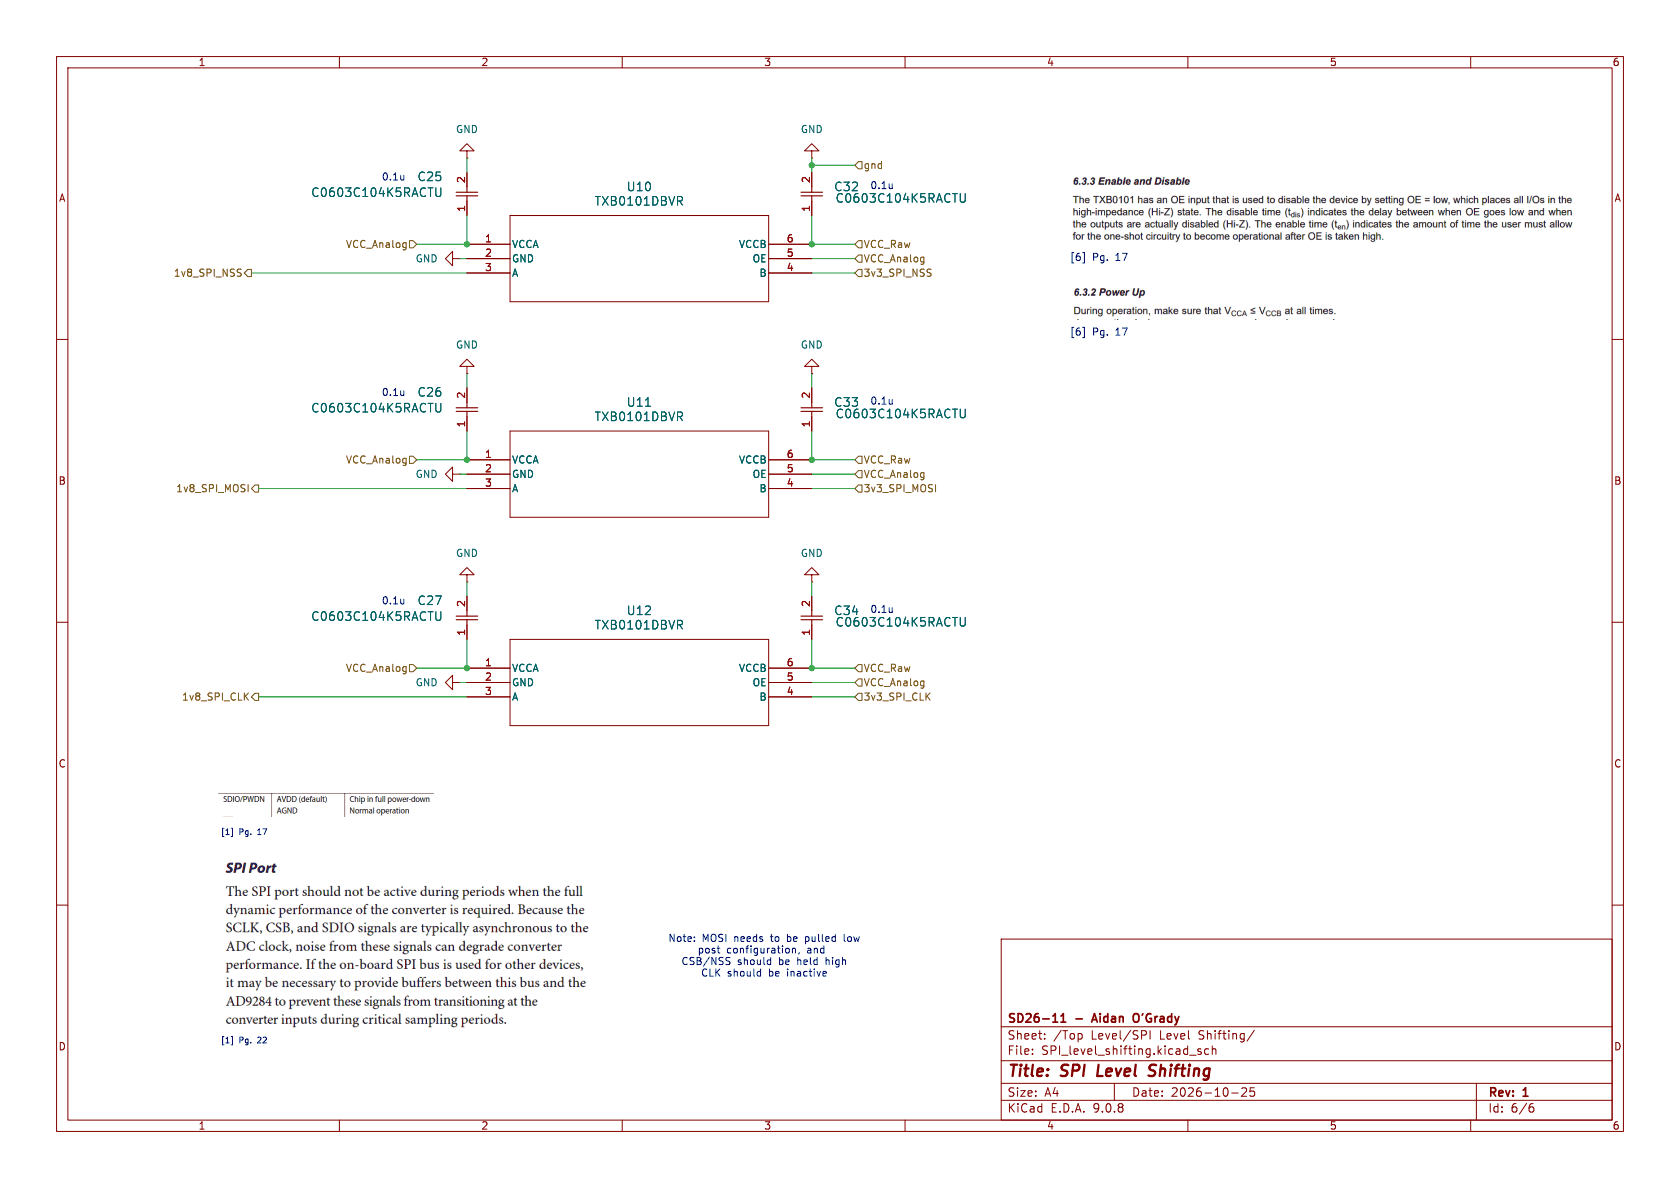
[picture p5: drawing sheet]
(kicad_sch
 (version 20250114)
 (generator "eeschema")
 (generator_version "9.0")
 (paper "A4")
 (title_block
  (title "SPI Level Shifting")
  (date "2026-10-25")
  (rev "1")
  (company "SD26-11 - Aidan O'Grady"))
 (lib_symbols
  (symbol "C0603C104K5RACTU:C0603C104K5RACTU"
   (pin_names
    (offset 0.254)) (exclude_from_sim no) (in_bom yes) (on_board yes)
   (property "Reference" "C" (at 3.81 3.81 0) (effects (font (size 1.524 1.524))))
   (property "Value" "C0603C104K5RACTU" (at 3.81 -3.81 0) (effects (font (size 1.524 1.524))))
   (property "Footprint" "part_library:C0603C104K5RACTU" (at 0 0 0) (effects (font (size 1.27 1.27)
    (italic yes)) (hide yes)))
   (property "Datasheet" "https://content.kemet.com/datasheets/KEM_C1002_X7R_SMD.pdf" (at 0 0 0) (effects (font (size 1.27 1.27)
    (italic yes)) (hide yes)))
   (property "Description" "" (at 0 0 0) (effects (font (size 1.27 1.27)) (hide yes)))
   (symbol "C0603C104K5RACTU_1_1"
    (polyline (pts (xy 2.54 0) (xy 3.4798 0)) (stroke (width 0.2032) (type default)) (fill (type none)))
    (polyline (pts (xy 3.4798 -1.905) (xy 3.4798 1.905)) (stroke (width 0.2032) (type default)) (fill (type none)))
    (polyline (pts (xy 4.1148 0) (xy 5.08 0)) (stroke (width 0.2032) (type default)) (fill (type none)))
    (polyline (pts (xy 4.1148 -1.905) (xy 4.1148 1.905)) (stroke (width 0.2032) (type default)) (fill (type none)))
    (pin unspecified line (at 0 0 0) (length 2.54) (name "" (effects (font (size 1.27 1.27)))) (number "1" (effects (font (size 1.27 1.27)))))
    (pin unspecified line (at 7.62 0 180) (length 2.54) (name "" (effects (font (size 1.27 1.27)))) (number "2" (effects (font (size 1.27 1.27))))))
   (symbol "C0603C104K5RACTU_1_2"
    (polyline (pts (xy -1.905 -3.4798) (xy 1.905 -3.4798)) (stroke (width 0.2032) (type default)) (fill (type none)))
    (polyline (pts (xy -1.905 -4.1148) (xy 1.905 -4.1148)) (stroke (width 0.2032) (type default)) (fill (type none)))
    (polyline (pts (xy 0 -2.54) (xy 0 -3.4798)) (stroke (width 0.2032) (type default)) (fill (type none)))
    (polyline (pts (xy 0 -4.1148) (xy 0 -5.08)) (stroke (width 0.2032) (type default)) (fill (type none)))
    (pin unspecified line (at 0 0 270) (length 2.54) (name "" (effects (font (size 1.27 1.27)))) (number "1" (effects (font (size 1.27 1.27)))))
    (pin unspecified line (at 0 -7.62 90) (length 2.54) (name "" (effects (font (size 1.27 1.27)))) (number "2" (effects (font (size 1.27 1.27))))))
   (embedded_fonts no))
  (symbol "TXB0101DBVR:TXB0101DBVR"
   (pin_names
    (offset 0.254)) (exclude_from_sim no) (in_bom yes) (on_board yes)
   (property "Reference" "U" (at 30.48 10.16 0) (effects (font (size 1.524 1.524))))
   (property "Value" "TXB0101DBVR" (at 30.48 7.62 0) (effects (font (size 1.524 1.524))))
   (property "Footprint" "part_library:TXB0101DBVR" (at 0 0 0) (effects (font (size 1.27 1.27)
    (italic yes)) (hide yes)))
   (property "Datasheet" "https://www.ti.com/lit/gpn/txb0101" (at 0 0 0) (effects (font (size 1.27 1.27)
    (italic yes)) (hide yes)))
   (property "Description" "" (at 0 0 0) (effects (font (size 1.27 1.27)) (hide yes)))
   (symbol "TXB0101DBVR_0_1"
    (polyline (pts (xy 7.62 5.08) (xy 7.62 -10.16)) (stroke (width 0.127) (type default)) (fill (type none)))
    (polyline (pts (xy 7.62 -10.16) (xy 53.34 -10.16)) (stroke (width 0.127) (type default)) (fill (type none)))
    (polyline (pts (xy 53.34 5.08) (xy 7.62 5.08)) (stroke (width 0.127) (type default)) (fill (type none)))
    (polyline (pts (xy 53.34 -10.16) (xy 53.34 5.08)) (stroke (width 0.127) (type default)) (fill (type none)))
    (pin power_in line (at 0 0 0) (length 7.62) (name "VCCA" (effects (font (size 1.27 1.27)))) (number "1" (effects (font (size 1.27 1.27)))))
    (pin power_in line (at 0 -2.54 0) (length 7.62) (name "GND" (effects (font (size 1.27 1.27)))) (number "2" (effects (font (size 1.27 1.27)))))
    (pin bidirectional line (at 0 -5.08 0) (length 7.62) (name "A" (effects (font (size 1.27 1.27)))) (number "3" (effects (font (size 1.27 1.27)))))
    (pin power_in line (at 60.96 0 180) (length 7.62) (name "VCCB" (effects (font (size 1.27 1.27)))) (number "6" (effects (font (size 1.27 1.27)))))
    (pin output line (at 60.96 -2.54 180) (length 7.62) (name "OE" (effects (font (size 1.27 1.27)))) (number "5" (effects (font (size 1.27 1.27)))))
    (pin bidirectional line (at 60.96 -5.08 180) (length 7.62) (name "B" (effects (font (size 1.27 1.27)))) (number "4" (effects (font (size 1.27 1.27))))))
   (embedded_fonts no))
  (symbol "power:GND"
   (power)
   (pin_numbers (hide yes))
   (pin_names
    (offset 0) (hide yes)) (exclude_from_sim no) (in_bom yes) (on_board yes)
   (property "Reference" "#PWR" (at 0 -6.35 0) (effects (font (size 1.27 1.27)) (hide yes)))
   (property "Value" "GND" (at 0 -3.81 0) (effects (font (size 1.27 1.27))))
   (property "Footprint" "" (at 0 0 0) (effects (font (size 1.27 1.27)) (hide yes)))
   (property "Datasheet" "" (at 0 0 0) (effects (font (size 1.27 1.27)) (hide yes)))
   (property "Description" "Power symbol creates a global label with name \"GND\" , ground" (at 0 0 0) (effects (font (size 1.27 1.27)) (hide yes)))
   (symbol "GND_0_1"
    (polyline (pts (xy 0 0) (xy 0 -1.27) (xy 1.27 -1.27) (xy 0 -2.54) (xy -1.27 -1.27) (xy 0 -1.27)) (stroke (width 0) (type default)) (fill (type none))))
   (symbol "GND_1_1"
    (pin power_in line (at 0 0 270) (length 0) (name "~" (effects (font (size 1.27 1.27)))) (number "1" (effects (font (size 1.27 1.27))))))
   (embedded_fonts no)))
 (text "0.1u"
  (exclude_from_sim no)
  (at 155.956 33.02 0)
  (effects (font (size 1.27 1.27))))
 (text "Note: MOSI needs to be pulled low\npost configuration, and \nCSB/NSS should be held high\nCLK should be inactive"
  (exclude_from_sim no)
  (at 135.128 169.164 0)
  (effects (font (size 1.27 1.27))))
 (text "0.1u"
  (exclude_from_sim no)
  (at 69.596 69.596 0)
  (effects (font (size 1.27 1.27))))
 (text "0.1u"
  (exclude_from_sim no)
  (at 155.956 107.95 0)
  (effects (font (size 1.27 1.27))))
 (text "0.1u"
  (exclude_from_sim no)
  (at 155.956 71.12 0)
  (effects (font (size 1.27 1.27))))
 (text "[6] Pg. 17"
  (exclude_from_sim no)
  (at 194.31 45.72 0)
  (effects (font (size 1.27 1.27))
   (href "https://www.ti.com/lit/ds/symlink/tlv700.pdf?ts=1792804791454")))
 (text "[6] Pg. 17"
  (exclude_from_sim no)
  (at 194.31 58.928 0)
  (effects (font (size 1.27 1.27))
   (href "https://www.ti.com/lit/ds/symlink/tlv700.pdf?ts=1792804791454")))
 (text "0.1u"
  (exclude_from_sim no)
  (at 69.596 31.496 0)
  (effects (font (size 1.27 1.27))))
 (text "[1] Pg. 17"
  (exclude_from_sim no)
  (at 43.18 147.32 0)
  (effects (font (size 1.016 1.016))
   (href "https://www.analog.com/media/en/technical-documentation/data-sheets/ad9284.pdf")))
 (text "[1] Pg. 22"
  (exclude_from_sim no)
  (at 43.18 184.15 0)
  (effects (font (size 1.016 1.016))
   (href "https://www.analog.com/media/en/technical-documentation/data-sheets/ad9284.pdf")))
 (text "0.1u"
  (exclude_from_sim no)
  (at 69.596 106.426 0)
  (effects (font (size 1.27 1.27))))
 (junction
  (at 143.51 118.11)
  (diameter 0)
  (color 0 0 0 0))
 (junction
  (at 82.55 81.28)
  (diameter 0)
  (color 0 0 0 0))
 (junction
  (at 143.51 43.18)
  (diameter 0)
  (color 0 0 0 0))
 (junction
  (at 143.51 29.21)
  (diameter 0)
  (color 0 0 0 0))
 (junction
  (at 82.55 118.11)
  (diameter 0)
  (color 0 0 0 0))
 (junction
  (at 143.51 81.28)
  (diameter 0)
  (color 0 0 0 0))
 (junction
  (at 82.55 43.18)
  (diameter 0)
  (color 0 0 0 0))
 (wire
  (pts (xy 143.51 83.82) (xy 151.13 83.82))
  (stroke (width 0) (type default)))
 (wire
  (pts (xy 151.13 29.21) (xy 143.51 29.21))
  (stroke (width 0) (type default)))
 (wire
  (pts (xy 143.51 43.18) (xy 151.13 43.18))
  (stroke (width 0) (type default)))
 (wire
  (pts (xy 143.51 76.2) (xy 143.51 81.28))
  (stroke (width 0) (type default)))
 (wire
  (pts (xy 45.72 86.36) (xy 82.55 86.36))
  (stroke (width 0) (type default)))
 (wire
  (pts (xy 81.28 83.82) (xy 82.55 83.82))
  (stroke (width 0) (type default)))
 (wire
  (pts (xy 82.55 76.2) (xy 82.55 81.28))
  (stroke (width 0) (type default)))
 (wire
  (pts (xy 82.55 38.1) (xy 82.55 43.18))
  (stroke (width 0) (type default)))
 (wire
  (pts (xy 73.66 81.28) (xy 82.55 81.28))
  (stroke (width 0) (type default)))
 (wire
  (pts (xy 151.13 86.36) (xy 143.51 86.36))
  (stroke (width 0) (type default)))
 (wire
  (pts (xy 82.55 102.87) (xy 82.55 105.41))
  (stroke (width 0) (type default)))
 (wire
  (pts (xy 82.55 48.26) (xy 44.45 48.26))
  (stroke (width 0) (type default)))
 (wire
  (pts (xy 73.66 118.11) (xy 82.55 118.11))
  (stroke (width 0) (type default)))
 (wire
  (pts (xy 81.28 45.72) (xy 82.55 45.72))
  (stroke (width 0) (type default)))
 (wire
  (pts (xy 82.55 27.94) (xy 82.55 30.48))
  (stroke (width 0) (type default)))
 (wire
  (pts (xy 82.55 123.19) (xy 45.72 123.19))
  (stroke (width 0) (type default)))
 (wire
  (pts (xy 143.51 81.28) (xy 151.13 81.28))
  (stroke (width 0) (type default)))
 (wire
  (pts (xy 143.51 123.19) (xy 151.13 123.19))
  (stroke (width 0) (type default)))
 (wire
  (pts (xy 73.66 43.18) (xy 82.55 43.18))
  (stroke (width 0) (type default)))
 (wire
  (pts (xy 143.51 120.65) (xy 151.13 120.65))
  (stroke (width 0) (type default)))
 (wire
  (pts (xy 82.55 113.03) (xy 82.55 118.11))
  (stroke (width 0) (type default)))
 (wire
  (pts (xy 143.51 45.72) (xy 151.13 45.72))
  (stroke (width 0) (type default)))
 (wire
  (pts (xy 143.51 29.21) (xy 143.51 27.94))
  (stroke (width 0) (type default)))
 (wire
  (pts (xy 143.51 102.87) (xy 143.51 105.41))
  (stroke (width 0) (type default)))
 (wire
  (pts (xy 143.51 48.26) (xy 151.13 48.26))
  (stroke (width 0) (type default)))
 (wire
  (pts (xy 82.55 66.04) (xy 82.55 68.58))
  (stroke (width 0) (type default)))
 (wire
  (pts (xy 143.51 38.1) (xy 143.51 43.18))
  (stroke (width 0) (type default)))
 (wire
  (pts (xy 143.51 113.03) (xy 143.51 118.11))
  (stroke (width 0) (type default)))
 (wire
  (pts (xy 143.51 66.04) (xy 143.51 68.58))
  (stroke (width 0) (type default)))
 (wire
  (pts (xy 143.51 118.11) (xy 151.13 118.11))
  (stroke (width 0) (type default)))
 (wire
  (pts (xy 143.51 29.21) (xy 143.51 30.48))
  (stroke (width 0) (type default)))
 (wire
  (pts (xy 81.28 120.65) (xy 82.55 120.65))
  (stroke (width 0) (type default)))
 (image
  (at 73.152 167.132)
  (scale 1.17554)
  (data))
 (image
  (at 212.09 53.34)
  (data))
 (image
  (at 57.658 142.24)
  (data))
 (image
  (at 234.442 37.084)
  (data))
 (hierarchical_label "VCC_Analog"
  (shape input)
  (at 73.66 81.28 180)
  (effects (font (size 1.27 1.27)) (justify right)))
 (hierarchical_label "3v3_SPI_NSS"
  (shape input)
  (at 151.13 48.26 0)
  (effects (font (size 1.27 1.27)) (justify left)))
 (hierarchical_label "VCC_Raw"
  (shape input)
  (at 151.13 43.18 0)
  (effects (font (size 1.27 1.27)) (justify left)))
 (hierarchical_label "3v3_SPI_CLK"
  (shape input)
  (at 151.13 123.19 0)
  (effects (font (size 1.27 1.27)) (justify left)))
 (hierarchical_label "VCC_Raw"
  (shape input)
  (at 151.13 118.11 0)
  (effects (font (size 1.27 1.27)) (justify left)))
 (hierarchical_label "1v8_SPI_NSS"
  (shape output)
  (at 44.45 48.26 180)
  (effects (font (size 1.27 1.27)) (justify right)))
 (hierarchical_label "gnd"
  (shape input)
  (at 151.13 29.21 0)
  (effects (font (size 1.27 1.27)) (justify left)))
 (hierarchical_label "VCC_Analog"
  (shape input)
  (at 151.13 45.72 0)
  (effects (font (size 1.27 1.27)) (justify left)))
 (hierarchical_label "1v8_SPI_CLK"
  (shape output)
  (at 45.72 123.19 180)
  (effects (font (size 1.27 1.27)) (justify right)))
 (hierarchical_label "VCC_Analog"
  (shape input)
  (at 73.66 43.18 180)
  (effects (font (size 1.27 1.27)) (justify right)))
 (hierarchical_label "VCC_Analog"
  (shape input)
  (at 151.13 120.65 0)
  (effects (font (size 1.27 1.27)) (justify left)))
 (hierarchical_label "1v8_SPI_MOSI"
  (shape output)
  (at 45.72 86.36 180)
  (effects (font (size 1.27 1.27)) (justify right)))
 (hierarchical_label "VCC_Raw"
  (shape input)
  (at 151.13 81.28 0)
  (effects (font (size 1.27 1.27)) (justify left)))
 (hierarchical_label "VCC_Analog"
  (shape input)
  (at 151.13 83.82 0)
  (effects (font (size 1.27 1.27)) (justify left)))
 (hierarchical_label "VCC_Analog"
  (shape input)
  (at 73.66 118.11 180)
  (effects (font (size 1.27 1.27)) (justify right)))
 (hierarchical_label "3v3_SPI_MOSI"
  (shape input)
  (at 151.13 86.36 0)
  (effects (font (size 1.27 1.27)) (justify left)))
 (symbol
  (lib_id "power:GND")
  (at 143.51 102.87 180)
  (unit 1)
  (exclude_from_sim no)
  (in_bom yes)
  (on_board yes)
  (dnp no)
  (fields_autoplaced yes)
  (property "Reference" "#PWR034" (at 143.51 96.52 0) (effects (font (size 1.27 1.27)) (hide yes)))
  (property "Value" "GND" (at 143.51 97.79 0) (effects (font (size 1.27 1.27))))
  (property "Footprint" "" (at 143.51 102.87 0) (effects (font (size 1.27 1.27)) (hide yes)))
  (property "Datasheet" "" (at 143.51 102.87 0) (effects (font (size 1.27 1.27)) (hide yes)))
  (property "Description" "Power symbol creates a global label with name \"GND\" , ground" (at 143.51 102.87 0) (effects (font (size 1.27 1.27)) (hide yes)))
  (pin "1"))
 (symbol
  (lib_id "C0603C104K5RACTU:C0603C104K5RACTU")
  (at 143.51 76.2 90)
  (unit 1)
  (exclude_from_sim no)
  (in_bom yes)
  (on_board yes)
  (dnp no)
  (property "Reference" "C33" (at 147.32 71.1199 90) (effects (font (size 1.524 1.524)) (justify right)))
  (property "Value" "C0603C104K5RACTU" (at 147.574 73.152 90) (effects (font (size 1.524 1.524)) (justify right)))
  (property "Footprint" "part_library:C0603C104K5RACTU" (at 143.51 76.2 0) (effects (font (size 1.27 1.27)
    (italic yes)) (hide yes)))
  (property "Datasheet" "https://content.kemet.com/datasheets/KEM_C1002_X7R_SMD.pdf" (at 143.51 76.2 0) (effects (font (size 1.27 1.27)
    (italic yes)) (hide yes)))
  (property "Description" "" (at 143.51 76.2 0) (effects (font (size 1.27 1.27)) (hide yes)))
  (pin "2")
  (pin "1"))
 (symbol
  (lib_id "power:GND")
  (at 81.28 83.82 270)
  (unit 1)
  (exclude_from_sim no)
  (in_bom yes)
  (on_board yes)
  (dnp no)
  (fields_autoplaced yes)
  (property "Reference" "#PWR027" (at 74.93 83.82 0) (effects (font (size 1.27 1.27)) (hide yes)))
  (property "Value" "GND" (at 77.47 83.8201 90) (effects (font (size 1.27 1.27)) (justify right)))
  (property "Footprint" "" (at 81.28 83.82 0) (effects (font (size 1.27 1.27)) (hide yes)))
  (property "Datasheet" "" (at 81.28 83.82 0) (effects (font (size 1.27 1.27)) (hide yes)))
  (property "Description" "Power symbol creates a global label with name \"GND\" , ground" (at 81.28 83.82 0) (effects (font (size 1.27 1.27)) (hide yes)))
  (pin "1"))
 (symbol
  (lib_id "C0603C104K5RACTU:C0603C104K5RACTU")
  (at 143.51 113.03 90)
  (unit 1)
  (exclude_from_sim no)
  (in_bom yes)
  (on_board yes)
  (dnp no)
  (property "Reference" "C34" (at 147.32 107.9499 90) (effects (font (size 1.524 1.524)) (justify right)))
  (property "Value" "C0603C104K5RACTU" (at 147.574 109.982 90) (effects (font (size 1.524 1.524)) (justify right)))
  (property "Footprint" "part_library:C0603C104K5RACTU" (at 143.51 113.03 0) (effects (font (size 1.27 1.27)
    (italic yes)) (hide yes)))
  (property "Datasheet" "https://content.kemet.com/datasheets/KEM_C1002_X7R_SMD.pdf" (at 143.51 113.03 0) (effects (font (size 1.27 1.27)
    (italic yes)) (hide yes)))
  (property "Description" "" (at 143.51 113.03 0) (effects (font (size 1.27 1.27)) (hide yes)))
  (pin "2")
  (pin "1"))
 (symbol
  (lib_id "TXB0101DBVR:TXB0101DBVR")
  (at 82.55 43.18 0)
  (unit 1)
  (exclude_from_sim no)
  (in_bom yes)
  (on_board yes)
  (dnp no)
  (fields_autoplaced yes)
  (property "Reference" "U10" (at 113.03 33.02 0) (effects (font (size 1.524 1.524))))
  (property "Value" "TXB0101DBVR" (at 113.03 35.56 0) (effects (font (size 1.524 1.524))))
  (property "Footprint" "part_library:TXB0101DBVR" (at 82.55 43.18 0) (effects (font (size 1.27 1.27)
    (italic yes)) (hide yes)))
  (property "Datasheet" "https://www.ti.com/lit/gpn/txb0101" (at 82.55 43.18 0) (effects (font (size 1.27 1.27)
    (italic yes)) (hide yes)))
  (property "Description" "" (at 82.55 43.18 0) (effects (font (size 1.27 1.27)) (hide yes)))
  (pin "1")
  (pin "6")
  (pin "5")
  (pin "4")
  (pin "2")
  (pin "3"))
 (symbol
  (lib_id "power:GND")
  (at 81.28 120.65 270)
  (unit 1)
  (exclude_from_sim no)
  (in_bom yes)
  (on_board yes)
  (dnp no)
  (fields_autoplaced yes)
  (property "Reference" "#PWR028" (at 74.93 120.65 0) (effects (font (size 1.27 1.27)) (hide yes)))
  (property "Value" "GND" (at 77.47 120.6501 90) (effects (font (size 1.27 1.27)) (justify right)))
  (property "Footprint" "" (at 81.28 120.65 0) (effects (font (size 1.27 1.27)) (hide yes)))
  (property "Datasheet" "" (at 81.28 120.65 0) (effects (font (size 1.27 1.27)) (hide yes)))
  (property "Description" "Power symbol creates a global label with name \"GND\" , ground" (at 81.28 120.65 0) (effects (font (size 1.27 1.27)) (hide yes)))
  (pin "1"))
 (symbol
  (lib_id "C0603C104K5RACTU:C0603C104K5RACTU")
  (at 82.55 38.1 90)
  (unit 1)
  (exclude_from_sim no)
  (in_bom yes)
  (on_board yes)
  (dnp no)
  (property "Reference" "C25" (at 73.66 31.242 90) (effects (font (size 1.524 1.524)) (justify right)))
  (property "Value" "C0603C104K5RACTU" (at 54.864 34.036 90) (effects (font (size 1.524 1.524)) (justify right)))
  (property "Footprint" "part_library:C0603C104K5RACTU" (at 82.55 38.1 0) (effects (font (size 1.27 1.27)
    (italic yes)) (hide yes)))
  (property "Datasheet" "https://content.kemet.com/datasheets/KEM_C1002_X7R_SMD.pdf" (at 82.55 38.1 0) (effects (font (size 1.27 1.27)
    (italic yes)) (hide yes)))
  (property "Description" "" (at 82.55 38.1 0) (effects (font (size 1.27 1.27)) (hide yes)))
  (pin "2")
  (pin "1"))
 (symbol
  (lib_id "power:GND")
  (at 82.55 102.87 180)
  (unit 1)
  (exclude_from_sim no)
  (in_bom yes)
  (on_board yes)
  (dnp no)
  (fields_autoplaced yes)
  (property "Reference" "#PWR031" (at 82.55 96.52 0) (effects (font (size 1.27 1.27)) (hide yes)))
  (property "Value" "GND" (at 82.55 97.79 0) (effects (font (size 1.27 1.27))))
  (property "Footprint" "" (at 82.55 102.87 0) (effects (font (size 1.27 1.27)) (hide yes)))
  (property "Datasheet" "" (at 82.55 102.87 0) (effects (font (size 1.27 1.27)) (hide yes)))
  (property "Description" "Power symbol creates a global label with name \"GND\" , ground" (at 82.55 102.87 0) (effects (font (size 1.27 1.27)) (hide yes)))
  (pin "1"))
 (symbol
  (lib_id "TXB0101DBVR:TXB0101DBVR")
  (at 82.55 118.11 0)
  (unit 1)
  (exclude_from_sim no)
  (in_bom yes)
  (on_board yes)
  (dnp no)
  (fields_autoplaced yes)
  (property "Reference" "U12" (at 113.03 107.95 0) (effects (font (size 1.524 1.524))))
  (property "Value" "TXB0101DBVR" (at 113.03 110.49 0) (effects (font (size 1.524 1.524))))
  (property "Footprint" "part_library:TXB0101DBVR" (at 82.55 118.11 0) (effects (font (size 1.27 1.27)
    (italic yes)) (hide yes)))
  (property "Datasheet" "https://www.ti.com/lit/gpn/txb0101" (at 82.55 118.11 0) (effects (font (size 1.27 1.27)
    (italic yes)) (hide yes)))
  (property "Description" "" (at 82.55 118.11 0) (effects (font (size 1.27 1.27)) (hide yes)))
  (pin "1")
  (pin "6")
  (pin "5")
  (pin "4")
  (pin "2")
  (pin "3"))
 (symbol
  (lib_id "TXB0101DBVR:TXB0101DBVR")
  (at 82.55 81.28 0)
  (unit 1)
  (exclude_from_sim no)
  (in_bom yes)
  (on_board yes)
  (dnp no)
  (fields_autoplaced yes)
  (property "Reference" "U11" (at 113.03 71.12 0) (effects (font (size 1.524 1.524))))
  (property "Value" "TXB0101DBVR" (at 113.03 73.66 0) (effects (font (size 1.524 1.524))))
  (property "Footprint" "part_library:TXB0101DBVR" (at 82.55 81.28 0) (effects (font (size 1.27 1.27)
    (italic yes)) (hide yes)))
  (property "Datasheet" "https://www.ti.com/lit/gpn/txb0101" (at 82.55 81.28 0) (effects (font (size 1.27 1.27)
    (italic yes)) (hide yes)))
  (property "Description" "" (at 82.55 81.28 0) (effects (font (size 1.27 1.27)) (hide yes)))
  (pin "1")
  (pin "6")
  (pin "5")
  (pin "4")
  (pin "2")
  (pin "3"))
 (symbol
  (lib_id "power:GND")
  (at 81.28 45.72 270)
  (unit 1)
  (exclude_from_sim no)
  (in_bom yes)
  (on_board yes)
  (dnp no)
  (fields_autoplaced yes)
  (property "Reference" "#PWR026" (at 74.93 45.72 0) (effects (font (size 1.27 1.27)) (hide yes)))
  (property "Value" "GND" (at 77.47 45.7201 90) (effects (font (size 1.27 1.27)) (justify right)))
  (property "Footprint" "" (at 81.28 45.72 0) (effects (font (size 1.27 1.27)) (hide yes)))
  (property "Datasheet" "" (at 81.28 45.72 0) (effects (font (size 1.27 1.27)) (hide yes)))
  (property "Description" "Power symbol creates a global label with name \"GND\" , ground" (at 81.28 45.72 0) (effects (font (size 1.27 1.27)) (hide yes)))
  (pin "1"))
 (symbol
  (lib_id "C0603C104K5RACTU:C0603C104K5RACTU")
  (at 82.55 76.2 90)
  (unit 1)
  (exclude_from_sim no)
  (in_bom yes)
  (on_board yes)
  (dnp no)
  (property "Reference" "C26" (at 73.66 69.342 90) (effects (font (size 1.524 1.524)) (justify right)))
  (property "Value" "C0603C104K5RACTU" (at 54.864 72.136 90) (effects (font (size 1.524 1.524)) (justify right)))
  (property "Footprint" "part_library:C0603C104K5RACTU" (at 82.55 76.2 0) (effects (font (size 1.27 1.27)
    (italic yes)) (hide yes)))
  (property "Datasheet" "https://content.kemet.com/datasheets/KEM_C1002_X7R_SMD.pdf" (at 82.55 76.2 0) (effects (font (size 1.27 1.27)
    (italic yes)) (hide yes)))
  (property "Description" "" (at 82.55 76.2 0) (effects (font (size 1.27 1.27)) (hide yes)))
  (pin "2")
  (pin "1"))
 (symbol
  (lib_id "power:GND")
  (at 143.51 27.94 180)
  (unit 1)
  (exclude_from_sim no)
  (in_bom yes)
  (on_board yes)
  (dnp no)
  (fields_autoplaced yes)
  (property "Reference" "#PWR032" (at 143.51 21.59 0) (effects (font (size 1.27 1.27)) (hide yes)))
  (property "Value" "GND" (at 143.51 22.86 0) (effects (font (size 1.27 1.27))))
  (property "Footprint" "" (at 143.51 27.94 0) (effects (font (size 1.27 1.27)) (hide yes)))
  (property "Datasheet" "" (at 143.51 27.94 0) (effects (font (size 1.27 1.27)) (hide yes)))
  (property "Description" "Power symbol creates a global label with name \"GND\" , ground" (at 143.51 27.94 0) (effects (font (size 1.27 1.27)) (hide yes)))
  (pin "1"))
 (symbol
  (lib_id "power:GND")
  (at 143.51 66.04 180)
  (unit 1)
  (exclude_from_sim no)
  (in_bom yes)
  (on_board yes)
  (dnp no)
  (fields_autoplaced yes)
  (property "Reference" "#PWR033" (at 143.51 59.69 0) (effects (font (size 1.27 1.27)) (hide yes)))
  (property "Value" "GND" (at 143.51 60.96 0) (effects (font (size 1.27 1.27))))
  (property "Footprint" "" (at 143.51 66.04 0) (effects (font (size 1.27 1.27)) (hide yes)))
  (property "Datasheet" "" (at 143.51 66.04 0) (effects (font (size 1.27 1.27)) (hide yes)))
  (property "Description" "Power symbol creates a global label with name \"GND\" , ground" (at 143.51 66.04 0) (effects (font (size 1.27 1.27)) (hide yes)))
  (pin "1"))
 (symbol
  (lib_id "C0603C104K5RACTU:C0603C104K5RACTU")
  (at 82.55 113.03 90)
  (unit 1)
  (exclude_from_sim no)
  (in_bom yes)
  (on_board yes)
  (dnp no)
  (property "Reference" "C27" (at 73.66 106.172 90) (effects (font (size 1.524 1.524)) (justify right)))
  (property "Value" "C0603C104K5RACTU" (at 54.864 108.966 90) (effects (font (size 1.524 1.524)) (justify right)))
  (property "Footprint" "part_library:C0603C104K5RACTU" (at 82.55 113.03 0) (effects (font (size 1.27 1.27)
    (italic yes)) (hide yes)))
  (property "Datasheet" "https://content.kemet.com/datasheets/KEM_C1002_X7R_SMD.pdf" (at 82.55 113.03 0) (effects (font (size 1.27 1.27)
    (italic yes)) (hide yes)))
  (property "Description" "" (at 82.55 113.03 0) (effects (font (size 1.27 1.27)) (hide yes)))
  (pin "2")
  (pin "1"))
 (symbol
  (lib_id "power:GND")
  (at 82.55 66.04 180)
  (unit 1)
  (exclude_from_sim no)
  (in_bom yes)
  (on_board yes)
  (dnp no)
  (fields_autoplaced yes)
  (property "Reference" "#PWR030" (at 82.55 59.69 0) (effects (font (size 1.27 1.27)) (hide yes)))
  (property "Value" "GND" (at 82.55 60.96 0) (effects (font (size 1.27 1.27))))
  (property "Footprint" "" (at 82.55 66.04 0) (effects (font (size 1.27 1.27)) (hide yes)))
  (property "Datasheet" "" (at 82.55 66.04 0) (effects (font (size 1.27 1.27)) (hide yes)))
  (property "Description" "Power symbol creates a global label with name \"GND\" , ground" (at 82.55 66.04 0) (effects (font (size 1.27 1.27)) (hide yes)))
  (pin "1"))
 (symbol
  (lib_id "power:GND")
  (at 82.55 27.94 180)
  (unit 1)
  (exclude_from_sim no)
  (in_bom yes)
  (on_board yes)
  (dnp no)
  (fields_autoplaced yes)
  (property "Reference" "#PWR029" (at 82.55 21.59 0) (effects (font (size 1.27 1.27)) (hide yes)))
  (property "Value" "GND" (at 82.55 22.86 0) (effects (font (size 1.27 1.27))))
  (property "Footprint" "" (at 82.55 27.94 0) (effects (font (size 1.27 1.27)) (hide yes)))
  (property "Datasheet" "" (at 82.55 27.94 0) (effects (font (size 1.27 1.27)) (hide yes)))
  (property "Description" "Power symbol creates a global label with name \"GND\" , ground" (at 82.55 27.94 0) (effects (font (size 1.27 1.27)) (hide yes)))
  (pin "1"))
 (symbol
  (lib_id "C0603C104K5RACTU:C0603C104K5RACTU")
  (at 143.51 38.1 90)
  (unit 1)
  (exclude_from_sim no)
  (in_bom yes)
  (on_board yes)
  (dnp no)
  (property "Reference" "C32" (at 147.32 33.0199 90) (effects (font (size 1.524 1.524)) (justify right)))
  (property "Value" "C0603C104K5RACTU" (at 147.574 35.052 90) (effects (font (size 1.524 1.524)) (justify right)))
  (property "Footprint" "part_library:C0603C104K5RACTU" (at 143.51 38.1 0) (effects (font (size 1.27 1.27)
    (italic yes)) (hide yes)))
  (property "Datasheet" "https://content.kemet.com/datasheets/KEM_C1002_X7R_SMD.pdf" (at 143.51 38.1 0) (effects (font (size 1.27 1.27)
    (italic yes)) (hide yes)))
  (property "Description" "" (at 143.51 38.1 0) (effects (font (size 1.27 1.27)) (hide yes)))
  (pin "2")
  (pin "1")))
